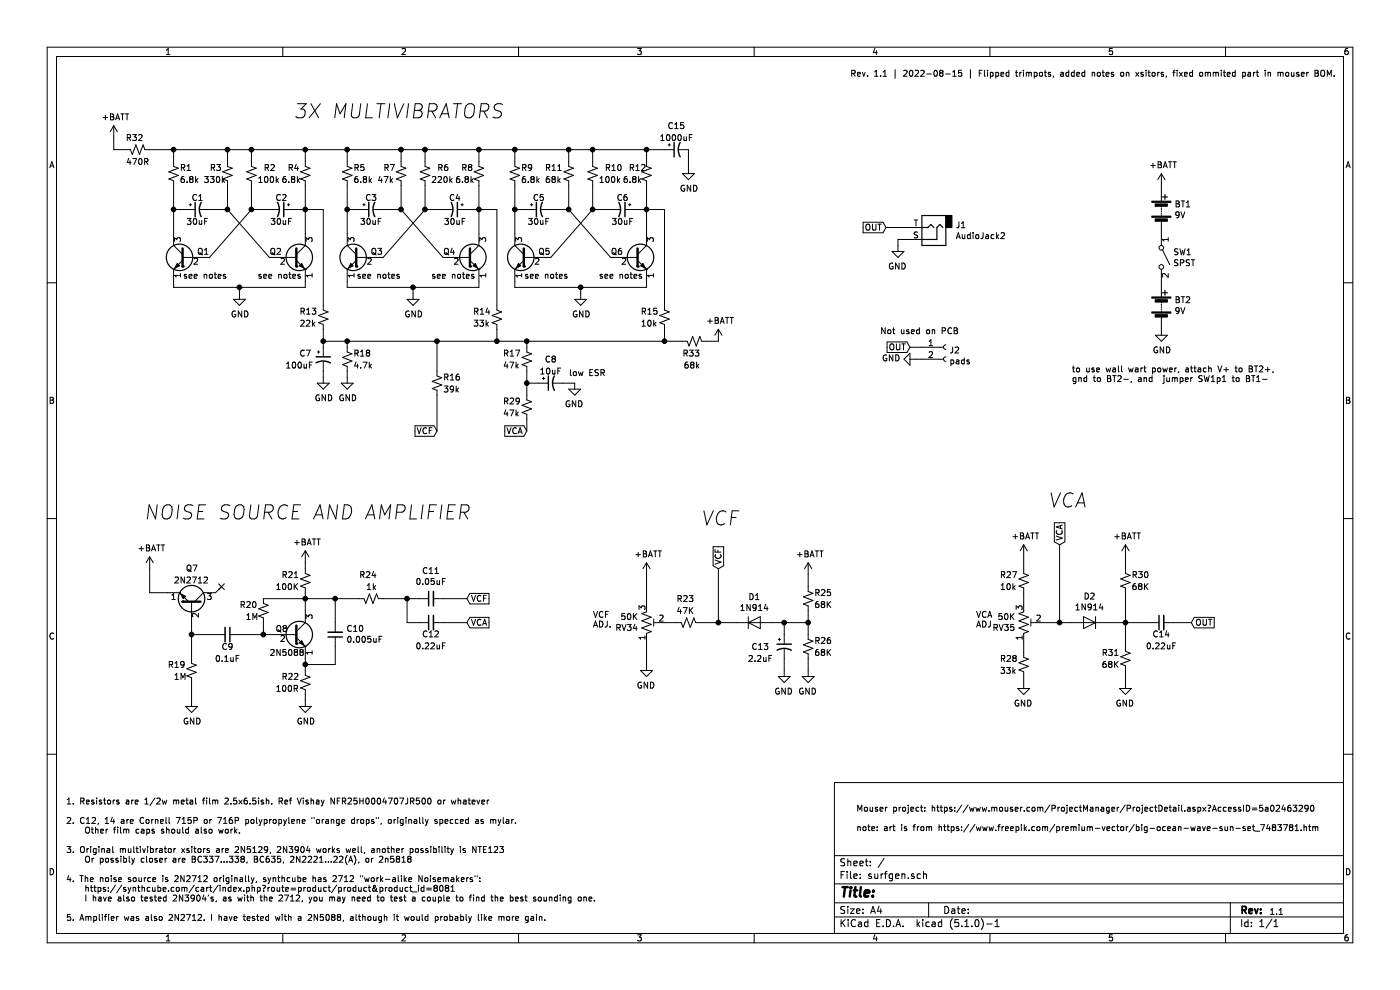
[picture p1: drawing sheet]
EESchema Schematic File Version 4
LIBS:surfgen-cache
EELAYER 29 0
EELAYER END
$Descr A4 11693 8268
encoding utf-8
Sheet 1 1
Title ""
Date ""
Rev ""
Comp ""
Comment1 ""
Comment2 ""
Comment3 ""
Comment4 ""
$EndDescr
$Comp
L Device:R_Small_US R1
U 1 1
P 1450 1450
F 0 "R1" H 1500 1500 50  0000 L CNN
F 1 "6.8k" H 1500 1400 50  0000 L CNN
F 2 "custom parts:R_Axial_DIN0207_L6.3mm_D2.5mm_P10.16mm_Horizontal_refctr" H 1450 1450 50  0001 C CNN
F 3 "~" H 1450 1450 50  0001 C CNN
F 4 "71-CMF556K8000FKEB" H 0   0   50  0001 C CNN "Part Nr"
	1    1450 1450
	1    0    0    -1  
$EndComp
$Comp
L Transistor_BJT:2N3904 Q1
U 1 1
P 1550 2150
F 0 "Q1" H 1350 2200 50  0000 L CNN
F 1 "see notes" H 1200 2000 50  0000 L CNN
F 2 "Package_TO_SOT_THT:TO-92_HandSolder" H 1750 2075 50  0001 L CIN
F 3 "https://www.fairchildsemi.com/datasheets/2N/2N3904.pdf" H 1550 2150 50  0001 L CNN
F 4 "see notes" H 0   0   50  0001 C CNN "Part Nr"
	1    1550 2150
	-1   0    0    -1  
$EndComp
$Comp
L Transistor_BJT:2N3904 Q2
U 1 1
P 2450 2150
F 0 "Q2" H 2250 2200 50  0000 L CNN
F 1 "see notes" H 2150 2000 50  0000 L CNN
F 2 "Package_TO_SOT_THT:TO-92_HandSolder" H 2650 2075 50  0001 L CIN
F 3 "https://www.fairchildsemi.com/datasheets/2N/2N3904.pdf" H 2450 2150 50  0001 L CNN
F 4 "see notes" H 0   0   50  0001 C CNN "Part Nr"
	1    2450 2150
	1    0    0    -1  
$EndComp
Wire Wire Line
	1750 2150 2100 1750
$Comp
L Device:R_Small_US R3
U 1 1
P 1900 1450
F 0 "R3" H 1750 1500 50  0000 L CNN
F 1 "330k" H 1700 1400 50  0000 L CNN
F 2 "custom parts:R_Axial_DIN0207_L6.3mm_D2.5mm_P10.16mm_Horizontal_refctr" H 1900 1450 50  0001 C CNN
F 3 "~" H 1900 1450 50  0001 C CNN
F 4 "594-5053HD332K0F" H 0   0   50  0001 C CNN "Part Nr"
	1    1900 1450
	1    0    0    -1  
$EndComp
Wire Wire Line
	1450 1350 1450 1250
Wire Wire Line
	1450 1250 1900 1250
Wire Wire Line
	1900 1250 1900 1350
$Comp
L Device:R_Small_US R2
U 1 1
P 2100 1450
F 0 "R2" H 2200 1500 50  0000 L CNN
F 1 "100k" H 2150 1400 50  0000 L CNN
F 2 "custom parts:R_Axial_DIN0207_L6.3mm_D2.5mm_P10.16mm_Horizontal_refctr" H 2100 1450 50  0001 C CNN
F 3 "~" H 2100 1450 50  0001 C CNN
F 4 "71-CMF55100K00BEEB" H 0   0   50  0001 C CNN "Part Nr"
	1    2100 1450
	1    0    0    -1  
$EndComp
$Comp
L Device:R_Small_US R4
U 1 1
P 2550 1450
F 0 "R4" H 2400 1500 50  0000 L CNN
F 1 "6.8k" H 2350 1400 50  0000 L CNN
F 2 "custom parts:R_Axial_DIN0207_L6.3mm_D2.5mm_P10.16mm_Horizontal_refctr" H 2550 1450 50  0001 C CNN
F 3 "~" H 2550 1450 50  0001 C CNN
F 4 "71-CMF556K8000FKEB" H 0   0   50  0001 C CNN "Part Nr"
	1    2550 1450
	1    0    0    -1  
$EndComp
Wire Wire Line
	2100 1550 2100 1750
Connection ~ 1900 1250
Wire Wire Line
	2550 1250 2550 1350
Wire Wire Line
	1450 2350 1450 2400
Wire Wire Line
	1450 2400 2000 2400
Wire Wire Line
	2550 2400 2550 2350
Wire Wire Line
	2000 2400 2000 2450
Connection ~ 2000 2400
Wire Wire Line
	2000 2400 2550 2400
$Comp
L power:GND #PWR0101
U 1 1
P 2000 2450
F 0 "#PWR0101" H 2000 2200 50  0001 C CNN
F 1 "GND" H 2005 2277 50  0000 C CNN
F 2 "" H 2000 2450 50  0001 C CNN
F 3 "" H 2000 2450 50  0001 C CNN
	1    2000 2450
	1    0    0    -1  
$EndComp
$Comp
L Device:CP1_Small C2
U 1 1
P 2350 1750
F 0 "C2" V 2250 1750 50  0000 C CNN
F 1 "30uF" V 2450 1750 50  0000 C CNN
F 2 "Capacitor_THT:CP_Radial_D10.0mm_P5.00mm" H 2350 1750 50  0001 C CNN
F 3 "~" H 2350 1750 50  0001 C CNN
F 4 "EGXF251ELL300MJ25S" H 0   0   50  0001 C CNN "Part Nr"
	1    2350 1750
	0    1    1    0   
$EndComp
Wire Wire Line
	1900 1550 1900 1750
Wire Wire Line
	2250 2150 1900 1750
$Comp
L Device:CP1_Small C1
U 1 1
P 1650 1750
F 0 "C1" V 1550 1750 50  0000 C CNN
F 1 "30uF" V 1750 1750 50  0000 C CNN
F 2 "Capacitor_THT:CP_Radial_D10.0mm_P5.00mm" H 1650 1750 50  0001 C CNN
F 3 "~" H 1650 1750 50  0001 C CNN
F 4 "EGXF251ELL300MJ25S" H 0   0   50  0001 C CNN "Part Nr"
	1    1650 1750
	0    -1   1    0   
$EndComp
Wire Wire Line
	1450 1550 1450 1750
Wire Wire Line
	2550 1550 2550 1750
Wire Wire Line
	1450 1750 1550 1750
Connection ~ 1450 1750
Wire Wire Line
	1450 1750 1450 1950
Wire Wire Line
	1750 1750 1900 1750
Connection ~ 1900 1750
Wire Wire Line
	2100 1750 2250 1750
Connection ~ 2100 1750
Wire Wire Line
	2450 1750 2550 1750
Connection ~ 2550 1750
Wire Wire Line
	2550 1750 2550 1950
Wire Wire Line
	1900 1250 2100 1250
Wire Wire Line
	2100 1350 2100 1250
Connection ~ 2100 1250
Wire Wire Line
	2100 1250 2550 1250
$Comp
L Device:R_Small_US R5
U 1 1
P 2900 1450
F 0 "R5" H 2950 1500 50  0000 L CNN
F 1 "6.8k" H 2950 1400 50  0000 L CNN
F 2 "custom parts:R_Axial_DIN0207_L6.3mm_D2.5mm_P10.16mm_Horizontal_refctr" H 2900 1450 50  0001 C CNN
F 3 "~" H 2900 1450 50  0001 C CNN
F 4 "71-CMF556K8000FKEB" H 0   0   50  0001 C CNN "Part Nr"
	1    2900 1450
	1    0    0    -1  
$EndComp
$Comp
L Transistor_BJT:2N3904 Q3
U 1 1
P 3000 2150
F 0 "Q3" H 2800 2200 50  0000 L CNN
F 1 "see notes" H 2650 2000 50  0000 L CNN
F 2 "Package_TO_SOT_THT:TO-92_HandSolder" H 3200 2075 50  0001 L CIN
F 3 "https://www.fairchildsemi.com/datasheets/2N/2N3904.pdf" H 3000 2150 50  0001 L CNN
F 4 "see notes" H 0   0   50  0001 C CNN "Part Nr"
	1    3000 2150
	-1   0    0    -1  
$EndComp
$Comp
L Transistor_BJT:2N3904 Q4
U 1 1
P 3900 2150
F 0 "Q4" H 3700 2200 50  0000 L CNN
F 1 "see notes" H 3600 2000 50  0000 L CNN
F 2 "Package_TO_SOT_THT:TO-92_HandSolder" H 4100 2075 50  0001 L CIN
F 3 "https://www.fairchildsemi.com/datasheets/2N/2N3904.pdf" H 3900 2150 50  0001 L CNN
F 4 "see notes" H 0   0   50  0001 C CNN "Part Nr"
	1    3900 2150
	1    0    0    -1  
$EndComp
Wire Wire Line
	3200 2150 3550 1750
$Comp
L Device:R_Small_US R7
U 1 1
P 3350 1450
F 0 "R7" H 3200 1500 50  0000 L CNN
F 1 "47k" H 3150 1400 50  0000 L CNN
F 2 "custom parts:R_Axial_DIN0207_L6.3mm_D2.5mm_P10.16mm_Horizontal_refctr" H 3350 1450 50  0001 C CNN
F 3 "~" H 3350 1450 50  0001 C CNN
F 4 "CMF5547K000FHEK" H 0   0   50  0001 C CNN "Part Nr"
	1    3350 1450
	1    0    0    -1  
$EndComp
Wire Wire Line
	2900 1350 2900 1250
Wire Wire Line
	2900 1250 3350 1250
Wire Wire Line
	3350 1250 3350 1350
$Comp
L Device:R_Small_US R6
U 1 1
P 3550 1450
F 0 "R6" H 3650 1500 50  0000 L CNN
F 1 "220k" H 3600 1400 50  0000 L CNN
F 2 "custom parts:R_Axial_DIN0207_L6.3mm_D2.5mm_P10.16mm_Horizontal_refctr" H 3550 1450 50  0001 C CNN
F 3 "~" H 3550 1450 50  0001 C CNN
F 4 "71-CMF07220K00GKR6" H 0   0   50  0001 C CNN "Part Nr"
	1    3550 1450
	1    0    0    -1  
$EndComp
$Comp
L Device:R_Small_US R8
U 1 1
P 4000 1450
F 0 "R8" H 3850 1500 50  0000 L CNN
F 1 "6.8k" H 3800 1400 50  0000 L CNN
F 2 "custom parts:R_Axial_DIN0207_L6.3mm_D2.5mm_P10.16mm_Horizontal_refctr" H 4000 1450 50  0001 C CNN
F 3 "~" H 4000 1450 50  0001 C CNN
F 4 "71-CMF556K8000FKEB" H 0   0   50  0001 C CNN "Part Nr"
	1    4000 1450
	1    0    0    -1  
$EndComp
Wire Wire Line
	3550 1550 3550 1750
Connection ~ 3350 1250
Wire Wire Line
	4000 1250 4000 1350
Wire Wire Line
	2900 2350 2900 2400
Wire Wire Line
	2900 2400 3450 2400
Wire Wire Line
	4000 2400 4000 2350
Wire Wire Line
	3450 2400 3450 2450
Connection ~ 3450 2400
Wire Wire Line
	3450 2400 4000 2400
$Comp
L power:GND #PWR0102
U 1 1
P 3450 2450
F 0 "#PWR0102" H 3450 2200 50  0001 C CNN
F 1 "GND" H 3455 2277 50  0000 C CNN
F 2 "" H 3450 2450 50  0001 C CNN
F 3 "" H 3450 2450 50  0001 C CNN
	1    3450 2450
	1    0    0    -1  
$EndComp
$Comp
L Device:CP1_Small C4
U 1 1
P 3800 1750
F 0 "C4" V 3700 1750 50  0000 C CNN
F 1 "30uF" V 3900 1750 50  0000 C CNN
F 2 "Capacitor_THT:CP_Radial_D10.0mm_P5.00mm" H 3800 1750 50  0001 C CNN
F 3 "~" H 3800 1750 50  0001 C CNN
F 4 "EGXF251ELL300MJ25S" H 0   0   50  0001 C CNN "Part Nr"
	1    3800 1750
	0    1    1    0   
$EndComp
Wire Wire Line
	3350 1550 3350 1750
Wire Wire Line
	3700 2150 3350 1750
$Comp
L Device:CP1_Small C3
U 1 1
P 3100 1750
F 0 "C3" V 3000 1750 50  0000 C CNN
F 1 "30uF" V 3200 1750 50  0000 C CNN
F 2 "Capacitor_THT:CP_Radial_D10.0mm_P5.00mm" H 3100 1750 50  0001 C CNN
F 3 "~" H 3100 1750 50  0001 C CNN
F 4 "EGXF251ELL300MJ25S" H 0   0   50  0001 C CNN "Part Nr"
	1    3100 1750
	0    -1   1    0   
$EndComp
Wire Wire Line
	2900 1550 2900 1750
Wire Wire Line
	4000 1550 4000 1750
Wire Wire Line
	2900 1750 3000 1750
Connection ~ 2900 1750
Wire Wire Line
	2900 1750 2900 1950
Wire Wire Line
	3200 1750 3350 1750
Connection ~ 3350 1750
Wire Wire Line
	3550 1750 3700 1750
Connection ~ 3550 1750
Wire Wire Line
	3900 1750 4000 1750
Connection ~ 4000 1750
Wire Wire Line
	4000 1750 4000 1950
Wire Wire Line
	3350 1250 3550 1250
Wire Wire Line
	3550 1350 3550 1250
Connection ~ 3550 1250
Wire Wire Line
	3550 1250 4000 1250
$Comp
L Device:R_Small_US R9
U 1 1
P 4300 1450
F 0 "R9" H 4350 1500 50  0000 L CNN
F 1 "6.8k" H 4350 1400 50  0000 L CNN
F 2 "custom parts:R_Axial_DIN0207_L6.3mm_D2.5mm_P10.16mm_Horizontal_refctr" H 4300 1450 50  0001 C CNN
F 3 "~" H 4300 1450 50  0001 C CNN
F 4 "71-CMF556K8000FKEB" H 0   0   50  0001 C CNN "Part Nr"
	1    4300 1450
	1    0    0    -1  
$EndComp
$Comp
L Transistor_BJT:2N3904 Q5
U 1 1
P 4400 2150
F 0 "Q5" H 4200 2200 50  0000 L CNN
F 1 "see notes" H 4050 2000 50  0000 L CNN
F 2 "Package_TO_SOT_THT:TO-92_HandSolder" H 4600 2075 50  0001 L CIN
F 3 "https://www.fairchildsemi.com/datasheets/2N/2N3904.pdf" H 4400 2150 50  0001 L CNN
F 4 "see notes" H 0   0   50  0001 C CNN "Part Nr"
	1    4400 2150
	-1   0    0    -1  
$EndComp
$Comp
L Transistor_BJT:2N3904 Q6
U 1 1
P 5300 2150
F 0 "Q6" H 5100 2200 50  0000 L CNN
F 1 "see notes" H 5000 2000 50  0000 L CNN
F 2 "Package_TO_SOT_THT:TO-92_HandSolder" H 5500 2075 50  0001 L CIN
F 3 "https://www.fairchildsemi.com/datasheets/2N/2N3904.pdf" H 5300 2150 50  0001 L CNN
F 4 "see notes" H 0   0   50  0001 C CNN "Part Nr"
	1    5300 2150
	1    0    0    -1  
$EndComp
Wire Wire Line
	4600 2150 4950 1750
$Comp
L Device:R_Small_US R11
U 1 1
P 4750 1450
F 0 "R11" H 4550 1500 50  0000 L CNN
F 1 "68k" H 4550 1400 50  0000 L CNN
F 2 "custom parts:R_Axial_DIN0207_L6.3mm_D2.5mm_P10.16mm_Horizontal_refctr" H 4750 1450 50  0001 C CNN
F 3 "~" H 4750 1450 50  0001 C CNN
F 4 "594-SFR25H0006802JR5" H 0   0   50  0001 C CNN "Part Nr"
	1    4750 1450
	1    0    0    -1  
$EndComp
Wire Wire Line
	4300 1350 4300 1250
Wire Wire Line
	4300 1250 4750 1250
Wire Wire Line
	4750 1250 4750 1350
$Comp
L Device:R_Small_US R10
U 1 1
P 4950 1450
F 0 "R10" H 5050 1500 50  0000 L CNN
F 1 "100k" H 5000 1400 50  0000 L CNN
F 2 "custom parts:R_Axial_DIN0207_L6.3mm_D2.5mm_P10.16mm_Horizontal_refctr" H 4950 1450 50  0001 C CNN
F 3 "~" H 4950 1450 50  0001 C CNN
F 4 "71-CMF55100K00BEEB" H 0   0   50  0001 C CNN "Part Nr"
	1    4950 1450
	1    0    0    -1  
$EndComp
$Comp
L Device:R_Small_US R12
U 1 1
P 5400 1450
F 0 "R12" H 5250 1500 50  0000 L CNN
F 1 "6.8k" H 5200 1400 50  0000 L CNN
F 2 "custom parts:R_Axial_DIN0207_L6.3mm_D2.5mm_P10.16mm_Horizontal_refctr" H 5400 1450 50  0001 C CNN
F 3 "~" H 5400 1450 50  0001 C CNN
F 4 "71-CMF556K8000FKEB" H 0   0   50  0001 C CNN "Part Nr"
	1    5400 1450
	1    0    0    -1  
$EndComp
Wire Wire Line
	4950 1550 4950 1750
Connection ~ 4750 1250
Wire Wire Line
	5400 1250 5400 1350
Wire Wire Line
	4300 2350 4300 2400
Wire Wire Line
	4300 2400 4850 2400
Wire Wire Line
	5400 2400 5400 2350
Wire Wire Line
	4850 2400 4850 2450
Connection ~ 4850 2400
Wire Wire Line
	4850 2400 5400 2400
$Comp
L power:GND #PWR0103
U 1 1
P 4850 2450
F 0 "#PWR0103" H 4850 2200 50  0001 C CNN
F 1 "GND" H 4855 2277 50  0000 C CNN
F 2 "" H 4850 2450 50  0001 C CNN
F 3 "" H 4850 2450 50  0001 C CNN
	1    4850 2450
	1    0    0    -1  
$EndComp
$Comp
L Device:CP1_Small C6
U 1 1
P 5200 1750
F 0 "C6" V 5100 1750 50  0000 C CNN
F 1 "30uF" V 5300 1750 50  0000 C CNN
F 2 "Capacitor_THT:CP_Radial_D10.0mm_P5.00mm" H 5200 1750 50  0001 C CNN
F 3 "~" H 5200 1750 50  0001 C CNN
F 4 "EGXF251ELL300MJ25S" H 0   0   50  0001 C CNN "Part Nr"
	1    5200 1750
	0    1    1    0   
$EndComp
Wire Wire Line
	4750 1550 4750 1750
Wire Wire Line
	5100 2150 4750 1750
$Comp
L Device:CP1_Small C5
U 1 1
P 4500 1750
F 0 "C5" V 4400 1750 50  0000 C CNN
F 1 "30uF" V 4600 1750 50  0000 C CNN
F 2 "Capacitor_THT:CP_Radial_D10.0mm_P5.00mm" H 4500 1750 50  0001 C CNN
F 3 "~" H 4500 1750 50  0001 C CNN
F 4 "EGXF251ELL300MJ25S" H 0   0   50  0001 C CNN "Part Nr"
	1    4500 1750
	0    -1   1    0   
$EndComp
Wire Wire Line
	4300 1550 4300 1750
Wire Wire Line
	5400 1550 5400 1750
Wire Wire Line
	4300 1750 4400 1750
Connection ~ 4300 1750
Wire Wire Line
	4300 1750 4300 1950
Wire Wire Line
	4600 1750 4750 1750
Connection ~ 4750 1750
Wire Wire Line
	4950 1750 5100 1750
Connection ~ 4950 1750
Wire Wire Line
	5300 1750 5400 1750
Connection ~ 5400 1750
Wire Wire Line
	5400 1750 5400 1950
Wire Wire Line
	4750 1250 4950 1250
Wire Wire Line
	4950 1350 4950 1250
Connection ~ 4950 1250
Wire Wire Line
	4950 1250 5400 1250
Wire Wire Line
	2550 1250 2900 1250
Connection ~ 2550 1250
Connection ~ 2900 1250
Wire Wire Line
	4000 1250 4300 1250
Connection ~ 4000 1250
Connection ~ 4300 1250
$Comp
L Device:CP1_Small C15
U 1 1
P 5650 1250
F 0 "C15" V 5450 1250 50  0000 C CNN
F 1 "1000uF" V 5550 1250 50  0000 C CNN
F 2 "Capacitor_THT:C_Radial_D12.5mm_H20.0mm_P5.00mm" H 5650 1250 50  0001 C CNN
F 3 "~" H 5650 1250 50  0001 C CNN
F 4 "EEU-FP1V102B" H 0   0   50  0001 C CNN "Part Nr"
	1    5650 1250
	0    -1   1    0   
$EndComp
Wire Wire Line
	5400 1250 5550 1250
Connection ~ 5400 1250
$Comp
L power:GND #PWR0104
U 1 1
P 5750 1400
F 0 "#PWR0104" H 5750 1150 50  0001 C CNN
F 1 "GND" H 5755 1227 50  0000 C CNN
F 2 "" H 5750 1400 50  0001 C CNN
F 3 "" H 5750 1400 50  0001 C CNN
	1    5750 1400
	1    0    0    -1  
$EndComp
Wire Wire Line
	5750 1250 5750 1400
$Comp
L Device:R_Small_US R13
U 1 1
P 2700 2650
F 0 "R13" H 2500 2700 50  0000 L CNN
F 1 "22k" H 2500 2600 50  0000 L CNN
F 2 "custom parts:R_Axial_DIN0207_L6.3mm_D2.5mm_P10.16mm_Horizontal_refctr" H 2700 2650 50  0001 C CNN
F 3 "~" H 2700 2650 50  0001 C CNN
F 4 "594-5053HD22K10F" H 0   0   50  0001 C CNN "Part Nr"
	1    2700 2650
	1    0    0    -1  
$EndComp
Wire Wire Line
	2550 1750 2700 1750
$Comp
L Device:R_Small_US R14
U 1 1
P 4150 2650
F 0 "R14" H 3950 2700 50  0000 L CNN
F 1 "33k" H 3950 2600 50  0000 L CNN
F 2 "custom parts:R_Axial_DIN0207_L6.3mm_D2.5mm_P10.16mm_Horizontal_refctr" H 4150 2650 50  0001 C CNN
F 3 "~" H 4150 2650 50  0001 C CNN
F 4 "594-SFR25H0003302JR5" H 0   0   50  0001 C CNN "Part Nr"
	1    4150 2650
	1    0    0    -1  
$EndComp
Wire Wire Line
	4000 1750 4150 1750
Wire Wire Line
	4150 1750 4150 2550
$Comp
L Device:R_Small_US R15
U 1 1
P 5550 2650
F 0 "R15" H 5350 2700 50  0000 L CNN
F 1 "10k" H 5350 2600 50  0000 L CNN
F 2 "custom parts:R_Axial_DIN0207_L6.3mm_D2.5mm_P10.16mm_Horizontal_refctr" H 5550 2650 50  0001 C CNN
F 3 "~" H 5550 2650 50  0001 C CNN
F 4 "594-5053HD10K00F" H 0   0   50  0001 C CNN "Part Nr"
	1    5550 2650
	1    0    0    -1  
$EndComp
Wire Wire Line
	5400 1750 5550 1750
Wire Wire Line
	5550 1750 5550 2550
Wire Wire Line
	2700 2750 2700 2850
Wire Wire Line
	2700 2850 2900 2850
Wire Wire Line
	4150 2850 4150 2750
Wire Wire Line
	4150 2850 4400 2850
Wire Wire Line
	5550 2850 5550 2750
Connection ~ 4150 2850
$Comp
L Device:R_Small_US R18
U 1 1
P 2900 3000
F 0 "R18" H 2950 3050 50  0000 L CNN
F 1 "4.7k" H 2950 2950 50  0000 L CNN
F 2 "custom parts:R_Axial_DIN0207_L6.3mm_D2.5mm_P10.16mm_Horizontal_refctr" H 2900 3000 50  0001 C CNN
F 3 "~" H 2900 3000 50  0001 C CNN
F 4 "594-SFR25H0004701JR5" H 0   0   50  0001 C CNN "Part Nr"
	1    2900 3000
	1    0    0    -1  
$EndComp
$Comp
L power:GND #PWR0105
U 1 1
P 2900 3150
F 0 "#PWR0105" H 2900 2900 50  0001 C CNN
F 1 "GND" H 2905 2977 50  0000 C CNN
F 2 "" H 2900 3150 50  0001 C CNN
F 3 "" H 2900 3150 50  0001 C CNN
	1    2900 3150
	1    0    0    -1  
$EndComp
Wire Wire Line
	2900 3100 2900 3150
$Comp
L Device:CP1_Small C7
U 1 1
P 2700 3000
F 0 "C7" H 2550 3050 50  0000 C CNN
F 1 "100uF" H 2500 2950 50  0000 C CNN
F 2 "Capacitor_THT:CP_Radial_D10.0mm_P5.00mm" H 2700 3000 50  0001 C CNN
F 3 "~" H 2700 3000 50  0001 C CNN
F 4 "MAL213631101E3 " H 0   0   50  0001 C CNN "Part Nr"
	1    2700 3000
	1    0    0    -1  
$EndComp
$Comp
L power:GND #PWR0106
U 1 1
P 2700 3150
F 0 "#PWR0106" H 2700 2900 50  0001 C CNN
F 1 "GND" H 2705 2977 50  0000 C CNN
F 2 "" H 2700 3150 50  0001 C CNN
F 3 "" H 2700 3150 50  0001 C CNN
	1    2700 3150
	1    0    0    -1  
$EndComp
Wire Wire Line
	2700 3100 2700 3150
$Comp
L Device:Battery BT1
U 1 1
P 9700 1750
F 0 "BT1" H 9808 1796 50  0000 L CNN
F 1 "9V" H 9808 1705 50  0000 L CNN
F 2 "TerminalBlock_Phoenix:TerminalBlock_Phoenix_MKDS-1,5-2-5.08_1x02_P5.08mm_Horizontal" V 9700 1810 50  0001 C CNN
F 3 "phoenix mkds series or compatible 5.08 pitch screw terminal" V 9700 1810 50  0001 C CNN
F 4 "651-1715721" H 100 450 50  0001 C CNN "Part Nr"
	1    9700 1750
	1    0    0    -1  
$EndComp
$Comp
L Device:Battery BT2
U 1 1
P 9700 2550
F 0 "BT2" H 9808 2596 50  0000 L CNN
F 1 "9V" H 9808 2505 50  0000 L CNN
F 2 "TerminalBlock_Phoenix:TerminalBlock_Phoenix_MKDS-1,5-2-5.08_1x02_P5.08mm_Horizontal" V 9700 2610 50  0001 C CNN
F 3 "phoenix mkds series or compatible 5.08 pitch screw terminal" V 9700 2610 50  0001 C CNN
F 4 "651-1715721" H 100 450 50  0001 C CNN "Part Nr"
	1    9700 2550
	1    0    0    -1  
$EndComp
$Comp
L Switch:SW_SPST SW1
U 1 1
P 9700 2150
F 0 "SW1" V 9654 2248 50  0000 L CNN
F 1 "SPST" V 9745 2248 50  0000 L CNN
F 2 "TerminalBlock_Phoenix:TerminalBlock_Phoenix_MKDS-1,5-2-5.08_1x02_P5.08mm_Horizontal" H 9700 2150 50  0001 C CNN
F 3 "phoenix mkds series or compatible 5.08 pitch screw terminal" H 9700 2150 50  0001 C CNN
F 4 "651-1715721" H 100 450 50  0001 C CNN "Part Nr"
	1    9700 2150
	0    1    1    0   
$EndComp
$Comp
L power:GND #PWR0107
U 1 1
P 9700 2750
F 0 "#PWR0107" H 9700 2500 50  0001 C CNN
F 1 "GND" H 9705 2577 50  0000 C CNN
F 2 "" H 9700 2750 50  0001 C CNN
F 3 "" H 9700 2750 50  0001 C CNN
	1    9700 2750
	1    0    0    -1  
$EndComp
$Comp
L power:+BATT #PWR0108
U 1 1
P 9700 1550
F 0 "#PWR0108" H 9700 1400 50  0001 C CNN
F 1 "+BATT" H 9715 1723 50  0000 C CNN
F 2 "" H 9700 1550 50  0001 C CNN
F 3 "" H 9700 1550 50  0001 C CNN
	1    9700 1550
	1    0    0    -1  
$EndComp
$Comp
L Device:R_Small_US R32
U 1 1
P 1150 1250
F 0 "R32" V 1050 1200 50  0000 L CNN
F 1 "470R" V 1250 1150 50  0000 L CNN
F 2 "custom parts:R_Axial_DIN0207_L6.3mm_D2.5mm_P10.16mm_Horizontal_refctr" H 1150 1250 50  0001 C CNN
F 3 "~" H 1150 1250 50  0001 C CNN
F 4 "594-SFR25H0004700FR5" H 0   0   50  0001 C CNN "Part Nr"
	1    1150 1250
	0    -1   1    0   
$EndComp
Wire Wire Line
	1250 1250 1450 1250
Connection ~ 1450 1250
$Comp
L power:+BATT #PWR0109
U 1 1
P 950 1150
F 0 "#PWR0109" H 950 1000 50  0001 C CNN
F 1 "+BATT" H 965 1323 50  0000 C CNN
F 2 "" H 950 1150 50  0001 C CNN
F 3 "" H 950 1150 50  0001 C CNN
	1    950  1150
	1    0    0    -1  
$EndComp
Wire Wire Line
	950  1150 950  1250
Wire Wire Line
	950  1250 1050 1250
$Comp
L power:+BATT #PWR0110
U 1 1
P 6000 2850
F 0 "#PWR0110" H 6000 2700 50  0001 C CNN
F 1 "+BATT" H 6015 3023 50  0000 C CNN
F 2 "" H 6000 2850 50  0001 C CNN
F 3 "" H 6000 2850 50  0001 C CNN
	1    6000 2850
	1    0    0    -1  
$EndComp
$Comp
L Device:R_Small_US R33
U 1 1
P 5800 2850
F 0 "R33" V 5900 2800 50  0000 L CNN
F 1 "68k" V 6000 2800 50  0000 L CNN
F 2 "custom parts:R_Axial_DIN0207_L6.3mm_D2.5mm_P10.16mm_Horizontal_refctr" H 5800 2850 50  0001 C CNN
F 3 "~" H 5800 2850 50  0001 C CNN
F 4 "594-SFR25H0006802JR5" H 0   0   50  0001 C CNN "Part Nr"
	1    5800 2850
	0    -1   1    0   
$EndComp
Wire Wire Line
	5550 2850 5700 2850
Connection ~ 5550 2850
Wire Wire Line
	5900 2850 6000 2850
Wire Wire Line
	2700 2850 2700 2900
Connection ~ 2700 2850
Wire Wire Line
	2900 2850 2900 2900
Connection ~ 2900 2850
Wire Wire Line
	2900 2850 3650 2850
$Comp
L Device:R_Small_US R16
U 1 1
P 3650 3200
F 0 "R16" H 3700 3250 50  0000 L CNN
F 1 "39k" H 3700 3150 50  0000 L CNN
F 2 "custom parts:R_Axial_DIN0207_L6.3mm_D2.5mm_P10.16mm_Horizontal_refctr" H 3650 3200 50  0001 C CNN
F 3 "~" H 3650 3200 50  0001 C CNN
F 4 "594-5053HD39K20F" H 0   0   50  0001 C CNN "Part Nr"
	1    3650 3200
	1    0    0    -1  
$EndComp
Wire Wire Line
	3650 3100 3650 2850
Connection ~ 3650 2850
Wire Wire Line
	3650 2850 4150 2850
Connection ~ 4400 2850
Wire Wire Line
	4400 2850 5550 2850
$Comp
L Device:CP1_Small C8
U 1 1
P 4600 3200
F 0 "C8" V 4400 3200 50  0000 C CNN
F 1 "10uF" V 4500 3200 50  0000 C CNN
F 2 "Capacitor_THT:CP_Radial_D8.0mm_P5.00mm" H 4600 3200 50  0001 C CNN
F 3 "~" H 4600 3200 50  0001 C CNN
F 4 "EEU-FR1H100B" H 0   0   50  0001 C CNN "Part Nr"
	1    4600 3200
	0    -1   1    0   
$EndComp
Wire Wire Line
	4400 3100 4400 3200
Wire Wire Line
	4400 3200 4500 3200
$Comp
L power:GND #PWR0111
U 1 1
P 4800 3200
F 0 "#PWR0111" H 4800 2950 50  0001 C CNN
F 1 "GND" H 4805 3027 50  0000 C CNN
F 2 "" H 4800 3200 50  0001 C CNN
F 3 "" H 4800 3200 50  0001 C CNN
	1    4800 3200
	-1   0    0    -1  
$EndComp
Text GLabel 3650 3600 0    50   Input ~ 0
VCF
Text GLabel 4400 3600 0    50   Input ~ 0
VCA
Wire Wire Line
	3650 3300 3650 3600
Wire Wire Line
	4700 3200 4800 3200
Wire Wire Line
	4400 2850 4400 2900
$Comp
L Device:R_Small_US R17
U 1 1
P 4400 3000
F 0 "R17" H 4200 3050 50  0000 L CNN
F 1 "47k" H 4200 2950 50  0000 L CNN
F 2 "custom parts:R_Axial_DIN0207_L6.3mm_D2.5mm_P10.16mm_Horizontal_refctr" H 4400 3000 50  0001 C CNN
F 3 "~" H 4400 3000 50  0001 C CNN
F 4 "CMF5547K000FHEK" H 0   0   50  0001 C CNN "Part Nr"
	1    4400 3000
	1    0    0    -1  
$EndComp
$Comp
L Device:R_Small_US R29
U 1 1
P 4400 3400
F 0 "R29" H 4200 3450 50  0000 L CNN
F 1 "47k" H 4200 3350 50  0000 L CNN
F 2 "custom parts:R_Axial_DIN0207_L6.3mm_D2.5mm_P10.16mm_Horizontal_refctr" H 4400 3400 50  0001 C CNN
F 3 "~" H 4400 3400 50  0001 C CNN
F 4 "CMF5547K000FHEK" H 0   0   50  0001 C CNN "Part Nr"
	1    4400 3400
	1    0    0    -1  
$EndComp
Wire Wire Line
	4400 3200 4400 3300
Connection ~ 4400 3200
Wire Wire Line
	4400 3500 4400 3600
$Comp
L Transistor_BJT:2N3904 Q7
U 1 1
P 1600 5050
F 0 "Q7" V 1900 5000 50  0000 L CNN
F 1 "2N2712" V 1800 4900 50  0000 L CNN
F 2 "Package_TO_SOT_THT:TO-92_HandSolder" H 1800 4975 50  0001 L CIN
F 3 "https://www.fairchildsemi.com/datasheets/2N/2N3904.pdf" H 1600 5050 50  0001 L CNN
F 4 "see notes" H 0   0   50  0001 C CNN "Part Nr"
	1    1600 5050
	0    1    -1   0   
$EndComp
$Comp
L power:GND #PWR0112
U 1 1
P 1600 5850
F 0 "#PWR0112" H 1600 5600 50  0001 C CNN
F 1 "GND" H 1605 5677 50  0000 C CNN
F 2 "" H 1600 5850 50  0001 C CNN
F 3 "" H 1600 5850 50  0001 C CNN
	1    1600 5850
	1    0    0    -1  
$EndComp
Wire Wire Line
	1800 4950 1850 4900
NoConn ~ 1850 4900
$Comp
L Device:R_Small_US R19
U 1 1
P 1600 5600
F 0 "R19" H 1400 5650 50  0000 L CNN
F 1 "1M" H 1450 5550 50  0000 L CNN
F 2 "custom parts:R_Axial_DIN0207_L6.3mm_D2.5mm_P10.16mm_Horizontal_refctr" H 1600 5600 50  0001 C CNN
F 3 "~" H 1600 5600 50  0001 C CNN
F 4 "594-SFR25H0001004JA5" H 0   0   50  0001 C CNN "Part Nr"
	1    1600 5600
	1    0    0    -1  
$EndComp
Wire Wire Line
	1600 5850 1600 5700
Wire Wire Line
	1400 4950 1250 4950
Wire Wire Line
	1250 4950 1250 4750
$Comp
L power:+BATT #PWR0113
U 1 1
P 1250 4750
F 0 "#PWR0113" H 1250 4600 50  0001 C CNN
F 1 "+BATT" H 1265 4923 50  0000 C CNN
F 2 "" H 1250 4750 50  0001 C CNN
F 3 "" H 1250 4750 50  0001 C CNN
	1    1250 4750
	1    0    0    -1  
$EndComp
Wire Wire Line
	1600 5250 1600 5300
Wire Wire Line
	1600 5300 1800 5300
Connection ~ 1600 5300
$Comp
L power:GND #PWR0114
U 1 1
P 2550 5850
F 0 "#PWR0114" H 2550 5600 50  0001 C CNN
F 1 "GND" H 2555 5677 50  0000 C CNN
F 2 "" H 2550 5850 50  0001 C CNN
F 3 "" H 2550 5850 50  0001 C CNN
	1    2550 5850
	1    0    0    -1  
$EndComp
$Comp
L Device:R_Small_US R22
U 1 1
P 2550 5700
F 0 "R22" H 2350 5750 50  0000 L CNN
F 1 "100R" H 2300 5650 50  0000 L CNN
F 2 "custom parts:R_Axial_DIN0207_L6.3mm_D2.5mm_P10.16mm_Horizontal_refctr" H 2550 5700 50  0001 C CNN
F 3 "~" H 2550 5700 50  0001 C CNN
F 4 "594-5053HD100R0F" H 0   0   50  0001 C CNN "Part Nr"
	1    2550 5700
	1    0    0    -1  
$EndComp
Wire Wire Line
	2550 5850 2550 5800
Wire Wire Line
	1600 5300 1600 5500
Wire Wire Line
	2550 5600 2550 5550
$Comp
L Transistor_BJT:2N3904 Q8
U 1 1
P 2450 5300
F 0 "Q8" H 2300 5350 50  0000 L CNN
F 1 "2N5088" H 2250 5150 50  0000 L CNN
F 2 "Package_TO_SOT_THT:TO-92_HandSolder" H 2650 5225 50  0001 L CIN
F 3 "https://www.fairchildsemi.com/datasheets/2N/2N3904.pdf" H 2450 5300 50  0001 L CNN
F 4 "610-2N5088" H 0   0   50  0001 C CNN "Part Nr"
	1    2450 5300
	1    0    0    -1  
$EndComp
Wire Wire Line
	2000 5300 2200 5300
$Comp
L Device:R_Small_US R20
U 1 1
P 2200 5100
F 0 "R20" H 2000 5150 50  0000 L CNN
F 1 "1M" H 2050 5050 50  0000 L CNN
F 2 "custom parts:R_Axial_DIN0207_L6.3mm_D2.5mm_P10.16mm_Horizontal_refctr" H 2200 5100 50  0001 C CNN
F 3 "~" H 2200 5100 50  0001 C CNN
F 4 "594-SFR25H0001004JA5" H 0   0   50  0001 C CNN "Part Nr"
	1    2200 5100
	1    0    0    -1  
$EndComp
Wire Wire Line
	2200 5200 2200 5300
Connection ~ 2200 5300
Wire Wire Line
	2200 5300 2250 5300
Wire Wire Line
	2200 5000 2550 5000
Wire Wire Line
	2550 5000 2550 5100
$Comp
L Device:R_Small_US R21
U 1 1
P 2550 4850
F 0 "R21" H 2350 4900 50  0000 L CNN
F 1 "100K" H 2300 4800 50  0000 L CNN
F 2 "custom parts:R_Axial_DIN0207_L6.3mm_D2.5mm_P10.16mm_Horizontal_refctr" H 2550 4850 50  0001 C CNN
F 3 "~" H 2550 4850 50  0001 C CNN
F 4 "71-CMF55100K00BEEB" H 0   0   50  0001 C CNN "Part Nr"
	1    2550 4850
	1    0    0    -1  
$EndComp
Wire Wire Line
	2550 4950 2550 5000
Connection ~ 2550 5000
$Comp
L power:+BATT #PWR0115
U 1 1
P 2550 4700
F 0 "#PWR0115" H 2550 4550 50  0001 C CNN
F 1 "+BATT" H 2565 4873 50  0000 C CNN
F 2 "" H 2550 4700 50  0001 C CNN
F 3 "" H 2550 4700 50  0001 C CNN
	1    2550 4700
	1    0    0    -1  
$EndComp
Wire Wire Line
	2550 4700 2550 4750
$Comp
L Device:C_Small C10
U 1 1
P 2800 5300
F 0 "C10" H 2708 5254 50  0000 R CNN
F 1 "0.005uF" H 2708 5345 50  0000 R CNN
F 2 "Capacitor_THT:C_Disc_D11.0mm_W5.0mm_P7.50mm" H 2800 5300 50  0001 C CNN
F 3 "~" H 2800 5300 50  0001 C CNN
F 4 "S502M39Z5UN63L6R" H 0   0   50  0001 C CNN "Part Nr"
	1    2800 5300
	-1   0    0    1   
$EndComp
Wire Wire Line
	2550 5000 2800 5000
Wire Wire Line
	2800 5000 2800 5200
Wire Wire Line
	2800 5400 2800 5550
Wire Wire Line
	2800 5550 2550 5550
Connection ~ 2550 5550
Wire Wire Line
	2550 5550 2550 5500
Wire Wire Line
	2800 5000 3000 5000
Connection ~ 2800 5000
$Comp
L Device:C_Small C9
U 1 1
P 1900 5300
F 0 "C9" V 2000 5300 50  0000 C CNN
F 1 "0.1uF" V 2100 5300 50  0000 C CNN
F 2 "Capacitor_THT:C_Disc_D14.5mm_W5.0mm_P7.50mm" H 1900 5300 50  0001 C CNN
F 3 "~" H 1900 5300 50  0001 C CNN
F 4 "S104Z93Z5VL83L0R" H 0   0   50  0001 C CNN "Part Nr"
	1    1900 5300
	0    1    1    0   
$EndComp
$Comp
L Device:R_Small_US R24
U 1 1
P 3100 5000
F 0 "R24" V 2900 4950 50  0000 L CNN
F 1 "1k" V 3000 4950 50  0000 L CNN
F 2 "custom parts:R_Axial_DIN0207_L6.3mm_D2.5mm_P10.16mm_Horizontal_refctr" H 3100 5000 50  0001 C CNN
F 3 "~" H 3100 5000 50  0001 C CNN
F 4 "594-5053HD1K000F" H 0   0   50  0001 C CNN "Part Nr"
	1    3100 5000
	0    -1   1    0   
$EndComp
$Comp
L Diode:1N914 D1
U 1 1
P 6300 5200
F 0 "D1" H 6300 5416 50  0000 C CNN
F 1 "1N914" H 6300 5325 50  0000 C CNN
F 2 "Diode_THT:D_DO-35_SOD27_P7.62mm_Horizontal" H 6300 5025 50  0001 C CNN
F 3 "http://www.vishay.com/docs/85622/1n914.pdf" H 6300 5200 50  0001 C CNN
F 4 "512-1N914" H 0   0   50  0001 C CNN "Part Nr"
	1    6300 5200
	1    0    0    -1  
$EndComp
$Comp
L Diode:1N914 D2
U 1 1
P 9100 5200
F 0 "D2" H 9100 4984 50  0000 C CNN
F 1 "1N914" H 9100 5075 50  0000 C CNN
F 2 "Diode_THT:D_DO-35_SOD27_P7.62mm_Horizontal" H 9100 5025 50  0001 C CNN
F 3 "http://www.vishay.com/docs/85622/1n914.pdf" H 9100 5200 50  0001 C CNN
F 4 "512-1N914" H 0   0   50  0001 C CNN "Part Nr"
	1    9100 5200
	-1   0    0    1   
$EndComp
Text GLabel 8850 4550 1    50   Input ~ 0
VCA
Wire Wire Line
	8950 5200 8850 5200
Wire Wire Line
	8850 5200 8850 4550
$Comp
L Device:C_Small C11
U 1 1
P 3600 5000
F 0 "C11" V 3829 5000 50  0000 C CNN
F 1 "0.05uF" V 3738 5000 50  0000 C CNN
F 2 "Capacitor_THT:C_Disc_D16.0mm_W5.0mm_P10.00mm" H 3600 5000 50  0001 C CNN
F 3 "~" H 3600 5000 50  0001 C CNN
F 4 "S503Z69Z5UL63L0R " H 0   0   50  0001 C CNN "Part Nr"
	1    3600 5000
	0    -1   -1   0   
$EndComp
Wire Wire Line
	3200 5000 3400 5000
Text GLabel 3900 5000 2    50   Input ~ 0
VCF
Wire Wire Line
	3700 5000 3900 5000
$Comp
L Device:C_Small C12
U 1 1
P 3600 5200
F 0 "C12" V 3500 5200 50  0000 C CNN
F 1 "0.22uF" V 3400 5200 50  0000 C CNN
F 2 "Capacitor_THT:C_Rect_L28.0mm_W12.0mm_P22.50mm_MKS4" H 3600 5200 50  0001 C CNN
F 3 "~" H 3600 5200 50  0001 C CNN
F 4 "715P22452LD3" H 0   0   50  0001 C CNN "Part Nr"
	1    3600 5200
	0    -1   -1   0   
$EndComp
Wire Wire Line
	3400 5000 3400 5200
Wire Wire Line
	3400 5200 3500 5200
Connection ~ 3400 5000
Wire Wire Line
	3400 5000 3500 5000
Wire Wire Line
	3700 5200 3900 5200
Text GLabel 3900 5200 2    50   Input ~ 0
VCA
$Comp
L Device:R_POT_TRIM_US RV35
U 1 1
P 8550 5200
F 0 "RV35" H 8482 5246 50  0000 R CNN
F 1 "50K" H 8482 5155 50  0000 R CNN
F 2 "Potentiometer_THT:Potentiometer_Bourns_3296Y_Vertical" H 8550 5200 50  0001 C CNN
F 3 "~" H 8550 5200 50  0001 C CNN
F 4 "3296Y-1-503LF" H 0   0   50  0001 C CNN "Part Nr"
	1    8550 5200
	1    0    0    1   
$EndComp
Wire Wire Line
	8700 5200 8850 5200
Connection ~ 8850 5200
$Comp
L Device:R_Small_US R23
U 1 1
P 5750 5200
F 0 "R23" V 5550 5150 50  0000 L CNN
F 1 "47K" V 5650 5150 50  0000 L CNN
F 2 "custom parts:R_Axial_DIN0207_L6.3mm_D2.5mm_P10.16mm_Horizontal_refctr" H 5750 5200 50  0001 C CNN
F 3 "~" H 5750 5200 50  0001 C CNN
F 4 "CMF5547K000FHEK" H 0   0   50  0001 C CNN "Part Nr"
	1    5750 5200
	0    -1   1    0   
$EndComp
Wire Wire Line
	5550 5200 5650 5200
$Comp
L power:GND #PWR0116
U 1 1
P 5400 5550
F 0 "#PWR0116" H 5400 5300 50  0001 C CNN
F 1 "GND" H 5405 5377 50  0000 C CNN
F 2 "" H 5400 5550 50  0001 C CNN
F 3 "" H 5400 5550 50  0001 C CNN
	1    5400 5550
	-1   0    0    -1  
$EndComp
Wire Wire Line
	5400 5550 5400 5350
$Comp
L power:+BATT #PWR0117
U 1 1
P 5400 4800
F 0 "#PWR0117" H 5400 4650 50  0001 C CNN
F 1 "+BATT" H 5415 4973 50  0000 C CNN
F 2 "" H 5400 4800 50  0001 C CNN
F 3 "" H 5400 4800 50  0001 C CNN
	1    5400 4800
	1    0    0    -1  
$EndComp
Wire Wire Line
	5400 4800 5400 5050
$Comp
L Device:CP1_Small C13
U 1 1
P 6550 5400
F 0 "C13" H 6350 5400 50  0000 C CNN
F 1 "2.2uF" H 6350 5300 50  0000 C CNN
F 2 "Capacitor_THT:CP_Radial_D8.0mm_P5.00mm" H 6550 5400 50  0001 C CNN
F 3 "~" H 6550 5400 50  0001 C CNN
F 4 "860131274002 " H 0   0   50  0001 C CNN "Part Nr"
	1    6550 5400
	1    0    0    -1  
$EndComp
Wire Wire Line
	6550 5200 6550 5300
$Comp
L Device:R_Small_US R26
U 1 1
P 6750 5400
F 0 "R26" H 6800 5450 50  0000 L CNN
F 1 "68K" H 6800 5350 50  0000 L CNN
F 2 "custom parts:R_Axial_DIN0207_L6.3mm_D2.5mm_P10.16mm_Horizontal_refctr" H 6750 5400 50  0001 C CNN
F 3 "~" H 6750 5400 50  0001 C CNN
F 4 "594-SFR25H0006802JR5" H 0   0   50  0001 C CNN "Part Nr"
	1    6750 5400
	1    0    0    -1  
$EndComp
Wire Wire Line
	6550 5200 6750 5200
Wire Wire Line
	6750 5200 6750 5300
Wire Wire Line
	6450 5200 6550 5200
Connection ~ 6550 5200
$Comp
L power:GND #PWR0118
U 1 1
P 6550 5600
F 0 "#PWR0118" H 6550 5350 50  0001 C CNN
F 1 "GND" H 6555 5427 50  0000 C CNN
F 2 "" H 6550 5600 50  0001 C CNN
F 3 "" H 6550 5600 50  0001 C CNN
	1    6550 5600
	-1   0    0    -1  
$EndComp
$Comp
L power:GND #PWR0119
U 1 1
P 6750 5600
F 0 "#PWR0119" H 6750 5350 50  0001 C CNN
F 1 "GND" H 6755 5427 50  0000 C CNN
F 2 "" H 6750 5600 50  0001 C CNN
F 3 "" H 6750 5600 50  0001 C CNN
	1    6750 5600
	-1   0    0    -1  
$EndComp
Wire Wire Line
	6750 5500 6750 5600
Wire Wire Line
	6550 5500 6550 5600
$Comp
L Device:R_Small_US R25
U 1 1
P 6750 5000
F 0 "R25" H 6800 5050 50  0000 L CNN
F 1 "68K" H 6800 4950 50  0000 L CNN
F 2 "custom parts:R_Axial_DIN0207_L6.3mm_D2.5mm_P10.16mm_Horizontal_refctr" H 6750 5000 50  0001 C CNN
F 3 "~" H 6750 5000 50  0001 C CNN
F 4 "594-SFR25H0006802JR5" H 0   0   50  0001 C CNN "Part Nr"
	1    6750 5000
	1    0    0    -1  
$EndComp
Wire Wire Line
	6750 5100 6750 5200
Connection ~ 6750 5200
$Comp
L power:+BATT #PWR0120
U 1 1
P 6750 4800
F 0 "#PWR0120" H 6750 4650 50  0001 C CNN
F 1 "+BATT" H 6765 4973 50  0000 C CNN
F 2 "" H 6750 4800 50  0001 C CNN
F 3 "" H 6750 4800 50  0001 C CNN
	1    6750 4800
	1    0    0    -1  
$EndComp
Wire Wire Line
	6750 4800 6750 4900
Connection ~ 6000 5200
Wire Wire Line
	5850 5200 6000 5200
Wire Wire Line
	6150 5200 6000 5200
Wire Wire Line
	6000 5200 6000 4750
Text GLabel 6000 4750 1    50   Input ~ 0
VCF
$Comp
L Device:C_Small C14
U 1 1
P 9700 5200
F 0 "C14" V 9600 5200 50  0000 C CNN
F 1 "0.22uF" V 9500 5200 50  0000 C CNN
F 2 "Capacitor_THT:C_Rect_L28.0mm_W12.0mm_P22.50mm_MKS4" H 9700 5200 50  0001 C CNN
F 3 "~" H 9700 5200 50  0001 C CNN
F 4 "715P22452LD3" H 0   0   50  0001 C CNN "Part Nr"
	1    9700 5200
	0    -1   -1   0   
$EndComp
Wire Wire Line
	9250 5200 9400 5200
$Comp
L Device:R_Small_US R30
U 1 1
P 9400 4850
F 0 "R30" H 9450 4900 50  0000 L CNN
F 1 "68K" H 9450 4800 50  0000 L CNN
F 2 "custom parts:R_Axial_DIN0207_L6.3mm_D2.5mm_P10.16mm_Horizontal_refctr" H 9400 4850 50  0001 C CNN
F 3 "~" H 9400 4850 50  0001 C CNN
F 4 "594-SFR25H0006802JR5" H 0   0   50  0001 C CNN "Part Nr"
	1    9400 4850
	1    0    0    -1  
$EndComp
Wire Wire Line
	9400 4950 9400 5200
$Comp
L power:+BATT #PWR0121
U 1 1
P 9400 4650
F 0 "#PWR0121" H 9400 4500 50  0001 C CNN
F 1 "+BATT" H 9415 4823 50  0000 C CNN
F 2 "" H 9400 4650 50  0001 C CNN
F 3 "" H 9400 4650 50  0001 C CNN
	1    9400 4650
	1    0    0    -1  
$EndComp
Wire Wire Line
	9400 4650 9400 4750
Connection ~ 9400 5200
Wire Wire Line
	9400 5200 9600 5200
$Comp
L Device:R_Small_US R31
U 1 1
P 9400 5500
F 0 "R31" H 9200 5550 50  0000 L CNN
F 1 "68K" H 9200 5450 50  0000 L CNN
F 2 "custom parts:R_Axial_DIN0207_L6.3mm_D2.5mm_P10.16mm_Horizontal_refctr" H 9400 5500 50  0001 C CNN
F 3 "~" H 9400 5500 50  0001 C CNN
F 4 "594-SFR25H0006802JR5" H 0   0   50  0001 C CNN "Part Nr"
	1    9400 5500
	1    0    0    -1  
$EndComp
Wire Wire Line
	9400 5200 9400 5400
$Comp
L power:GND #PWR0122
U 1 1
P 9400 5700
F 0 "#PWR0122" H 9400 5450 50  0001 C CNN
F 1 "GND" H 9405 5527 50  0000 C CNN
F 2 "" H 9400 5700 50  0001 C CNN
F 3 "" H 9400 5700 50  0001 C CNN
	1    9400 5700
	-1   0    0    -1  
$EndComp
Wire Wire Line
	9400 5600 9400 5700
$Comp
L Device:R_Small_US R28
U 1 1
P 8550 5550
F 0 "R28" H 8350 5600 50  0000 L CNN
F 1 "33k" H 8350 5500 50  0000 L CNN
F 2 "custom parts:R_Axial_DIN0207_L6.3mm_D2.5mm_P10.16mm_Horizontal_refctr" H 8550 5550 50  0001 C CNN
F 3 "~" H 8550 5550 50  0001 C CNN
F 4 "594-SFR25H0003302JR5" H 0   0   50  0001 C CNN "Part Nr"
	1    8550 5550
	1    0    0    -1  
$EndComp
$Comp
L Device:R_Small_US R27
U 1 1
P 8550 4850
F 0 "R27" H 8350 4900 50  0000 L CNN
F 1 "10k" H 8350 4800 50  0000 L CNN
F 2 "custom parts:R_Axial_DIN0207_L6.3mm_D2.5mm_P10.16mm_Horizontal_refctr" H 8550 4850 50  0001 C CNN
F 3 "~" H 8550 4850 50  0001 C CNN
F 4 "594-5053HD10K00F" H 0   0   50  0001 C CNN "Part Nr"
	1    8550 4850
	1    0    0    -1  
$EndComp
Wire Wire Line
	8550 5450 8550 5350
Wire Wire Line
	8550 5050 8550 4950
$Comp
L power:GND #PWR0123
U 1 1
P 8550 5700
F 0 "#PWR0123" H 8550 5450 50  0001 C CNN
F 1 "GND" H 8555 5527 50  0000 C CNN
F 2 "" H 8550 5700 50  0001 C CNN
F 3 "" H 8550 5700 50  0001 C CNN
	1    8550 5700
	-1   0    0    -1  
$EndComp
Wire Wire Line
	8550 5650 8550 5700
$Comp
L power:+BATT #PWR0124
U 1 1
P 8550 4650
F 0 "#PWR0124" H 8550 4500 50  0001 C CNN
F 1 "+BATT" H 8565 4823 50  0000 C CNN
F 2 "" H 8550 4650 50  0001 C CNN
F 3 "" H 8550 4650 50  0001 C CNN
	1    8550 4650
	1    0    0    -1  
$EndComp
Wire Wire Line
	8550 4650 8550 4750
Text GLabel 9950 5200 2    50   Input ~ 0
OUT
Wire Wire Line
	9800 5200 9950 5200
$Comp
L Connector:AudioJack2 J1
U 1 1
P 7800 1900
F 0 "J1" H 7620 1883 50  0000 R CNN
F 1 "AudioJack2" H 7620 1974 50  0000 R CNN
F 2 "TerminalBlock_Phoenix:TerminalBlock_Phoenix_MKDS-1,5-2-5.08_1x02_P5.08mm_Horizontal" H 7800 1900 50  0001 C CNN
F 3 "phoenix mkds series or compatible 5.08 pitch screw terminal" H 7800 1900 50  0001 C CNN
F 4 "651-1715721" H -100 -250 50  0001 C CNN "Part Nr"
	1    7800 1900
	-1   0    0    1   
$EndComp
Text GLabel 7400 1900 0    50   Input ~ 0
OUT
Wire Wire Line
	7400 1900 7600 1900
$Comp
L power:GND #PWR0125
U 1 1
P 7500 2050
F 0 "#PWR0125" H 7500 1800 50  0001 C CNN
F 1 "GND" H 7505 1877 50  0000 C CNN
F 2 "" H 7500 2050 50  0001 C CNN
F 3 "" H 7500 2050 50  0001 C CNN
	1    7500 2050
	-1   0    0    -1  
$EndComp
Wire Wire Line
	7600 2000 7500 2000
Wire Wire Line
	7500 2000 7500 2050
$Comp
L Connector:Conn_01x02_Female J2
U 1 1
P 7900 2900
F 0 "J2" H 7928 2876 50  0000 L CNN
F 1 "pads" H 7928 2785 50  0000 L CNN
F 2 "TerminalBlock_Phoenix:TerminalBlock_Phoenix_MKDS-1,5-2-5.08_1x02_P5.08mm_Horizontal" H 7900 2900 50  0001 C CNN
F 3 "phoenix mkds series or compatible 5.08 pitch screw terminal" H 7900 2900 50  0001 C CNN
F 4 "651-1715721" H -150 1350 50  0001 C CNN "Part Nr"
	1    7900 2900
	1    0    0    -1  
$EndComp
Text GLabel 7600 2900 0    50   Input ~ 0
OUT
Wire Wire Line
	7600 2900 7700 2900
Wire Wire Line
	7650 3000 7700 3000
$Comp
L power:GND #PWR0128
U 1 1
P 7650 3000
F 0 "#PWR0128" H 7650 2750 50  0001 C CNN
F 1 "GND" V 7655 2872 50  0000 R CNN
F 2 "" H 7650 3000 50  0001 C CNN
F 3 "" H 7650 3000 50  0001 C CNN
	1    7650 3000
	0    1    -1   0   
$EndComp
Wire Wire Line
	2700 1750 2700 2550
Text Notes 2450 1000 0    118  Italic 0
3X MULTIVIBRATORS
Text Notes 1200 4350 0    118  Italic 0
NOISE SOURCE AND AMPLIFIER
Text Notes 5850 4400 0    118  Italic 0
VCF
Text Notes 8750 4250 0    118  Italic 0
VCA
Text Notes 4750 3150 0    50   ~ 0
low ESR
Text Notes 550  7700 0    50   ~ 0
1. Resistors are 1/2w metal film 2.5x6.5ish. Ref Vishay NFR25H0004707JR500 or whatever\n\n2. C12, 14 are Cornell 715P or 716P polypropylene "orange drops", originally specced as mylar. \n    Other film caps should also work. \n\n3. Original multivibrator xsitors are 2N5129, 2N3904 works well, another possibility is NTE123\n    Or possibly closer are BC337...338, BC635, 2N2221...22(A), or 2n5818\n\n4. The noise source is 2N2712 originally, synthcube has 2712 "work-alike Noisemakers": \n    https://synthcube.com/cart/index.php?route=product/product&product_id=8081 \n    I have also tested 2N3904's, as with the 2712, you may need to test a couple to find the best sounding one.\n\n5. Amplifier was also 2N2712. I have tested with a 2N5088, although it would probably like more gain. 
$Comp
L Device:R_POT_TRIM_US RV34
U 1 1
P 5400 5200
F 0 "RV34" H 5332 5246 50  0000 R CNN
F 1 "50K" H 5332 5155 50  0000 R CNN
F 2 "Potentiometer_THT:Potentiometer_Bourns_3296Y_Vertical" H 5400 5200 50  0001 C CNN
F 3 "~" H 5400 5200 50  0001 C CNN
F 4 "3296Y-1-503LF" H 0   0   50  0001 C CNN "Part Nr"
	1    5400 5200
	1    0    0    1   
$EndComp
Text Notes 7150 6950 0    50   ~ 0
Mouser project: https://www.mouser.com/ProjectManager/ProjectDetail.aspx?AccessID=5a02463290\n\nnote: art is from https://www.freepik.com/premium-vector/big-ocean-wave-sun-set_7483781.htm
Text Notes 8950 3200 0    50   ~ 0
to use wall wart power, attach V+ to BT2+, \ngnd to BT2-, and  jumper SW1p1 to BT1-
Text Notes 4950 5250 0    50   ~ 0
VCF\nADJ.
Text Notes 8150 5250 0    50   ~ 0
VCA\nADJ
Text Notes 7350 2800 0    50   ~ 0
Not used on PCB
Text Notes 7100 650  0    50   ~ 0
Rev. 1.1 | 2022-08-15 | Flipped trimpots, added notes on xsitors, fixed ommited part in mouser BOM. 
Text Notes 10600 7650 0    50   ~ 0
1.1
$EndSCHEMATC
